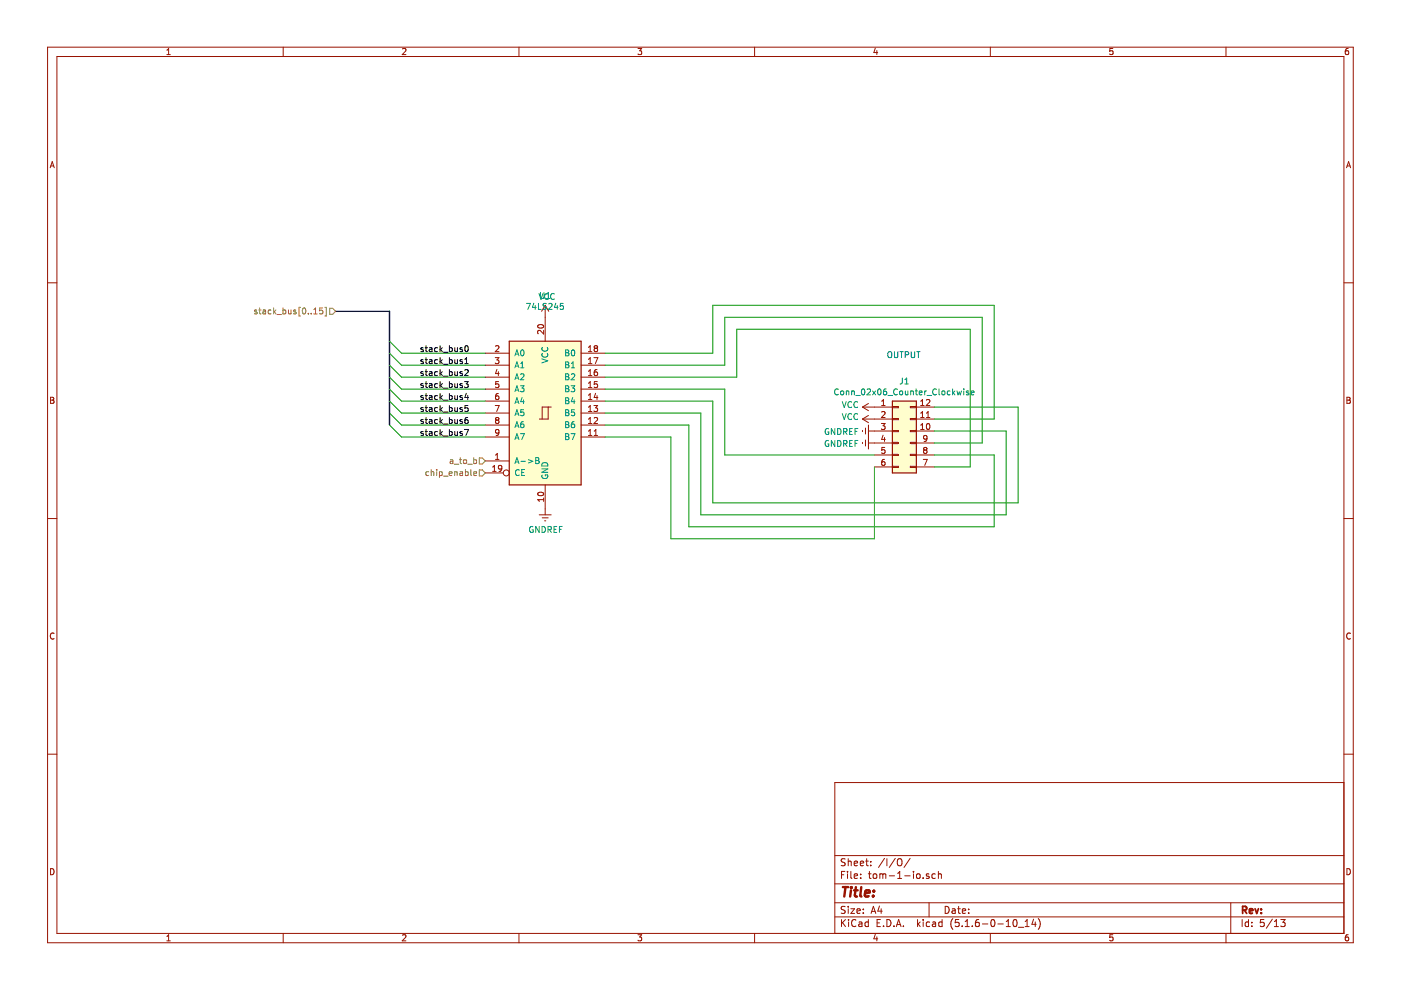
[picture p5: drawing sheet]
EESchema Schematic File Version 4
EELAYER 30 0
EELAYER END
$Descr A4 11693 8268
encoding utf-8
Sheet 5 13
Title ""
Date ""
Rev ""
Comp ""
Comment1 ""
Comment2 ""
Comment3 ""
Comment4 ""
$EndDescr
$Comp
L Connector_Generic:Conn_02x06_Counter_Clockwise J?
U 1 1
P 7500 3600
AR Path="/5ECB4977" Ref="J?"  Part="1" 
AR Path="/5ECB2A45/5ECB4977" Ref="J1"  Part="1" 
F 0 "J1" H 7550 4017 50  0000 C CNN
F 1 "Conn_02x06_Counter_Clockwise" H 7550 3926 50  0000 C CNN
F 2 "Connector_PinSocket_2.54mm:PinSocket_2x06_P2.54mm_Vertical" H 7500 3600 50  0001 C CNN
F 3 "~" H 7500 3600 50  0001 C CNN
	1    7500 3600
	1    0    0    -1  
$EndComp
Text Notes 7400 3000 0    50   ~ 0
OUTPUT
$Comp
L power:GNDREF #PWR0148
U 1 1
P 7300 3600
F 0 "#PWR0148" H 7300 3350 50  0001 C CNN
F 1 "GNDREF" V 7305 3472 50  0000 R CNN
F 2 "" H 7300 3600 50  0001 C CNN
F 3 "" H 7300 3600 50  0001 C CNN
	1    7300 3600
	0    1    1    0   
$EndComp
$Comp
L power:GNDREF #PWR0149
U 1 1
P 7300 3700
F 0 "#PWR0149" H 7300 3450 50  0001 C CNN
F 1 "GNDREF" V 7305 3572 50  0000 R CNN
F 2 "" H 7300 3700 50  0001 C CNN
F 3 "" H 7300 3700 50  0001 C CNN
	1    7300 3700
	0    1    1    0   
$EndComp
$Comp
L power:VCC #PWR0154
U 1 1
P 7300 3400
F 0 "#PWR0154" H 7300 3250 50  0001 C CNN
F 1 "VCC" V 7315 3527 50  0000 L CNN
F 2 "" H 7300 3400 50  0001 C CNN
F 3 "" H 7300 3400 50  0001 C CNN
	1    7300 3400
	0    -1   -1   0   
$EndComp
$Comp
L power:VCC #PWR0155
U 1 1
P 7300 3500
F 0 "#PWR0155" H 7300 3350 50  0001 C CNN
F 1 "VCC" V 7315 3627 50  0000 L CNN
F 2 "" H 7300 3500 50  0001 C CNN
F 3 "" H 7300 3500 50  0001 C CNN
	1    7300 3500
	0    -1   -1   0   
$EndComp
Wire Wire Line
	7800 3400 8500 3400
Wire Wire Line
	8500 3400 8500 4200
Wire Wire Line
	5950 4200 5950 3350
Wire Wire Line
	5950 3350 5050 3350
Wire Wire Line
	5050 2950 5950 2950
Wire Wire Line
	5950 2950 5950 2550
Wire Wire Line
	5950 2550 8300 2550
Wire Wire Line
	8300 2550 8300 3500
Wire Wire Line
	8300 3500 7800 3500
Wire Wire Line
	7800 3600 8400 3600
Wire Wire Line
	8400 3600 8400 4300
Wire Wire Line
	8400 4300 5850 4300
Wire Wire Line
	5850 4300 5850 3450
Wire Wire Line
	5850 3450 5050 3450
Wire Wire Line
	5050 3550 5750 3550
Wire Wire Line
	5750 3550 5750 4400
Wire Wire Line
	5750 4400 8300 4400
Wire Wire Line
	8300 4400 8300 3800
Wire Wire Line
	8300 3800 7800 3800
Wire Wire Line
	7300 3900 7300 4500
Wire Wire Line
	7300 4500 5600 4500
Wire Wire Line
	5600 4500 5600 3650
Wire Wire Line
	5600 3650 5050 3650
Wire Wire Line
	7800 3700 8200 3700
Wire Wire Line
	8200 3700 8200 2650
Wire Wire Line
	8200 2650 6050 2650
Wire Wire Line
	6050 2650 6050 3050
Wire Wire Line
	6050 3050 5050 3050
Wire Wire Line
	5050 3150 6150 3150
Wire Wire Line
	6150 3150 6150 2750
Wire Wire Line
	6150 2750 8100 2750
Wire Wire Line
	8100 2750 8100 3900
Wire Wire Line
	8100 3900 7800 3900
Wire Wire Line
	7300 3800 6050 3800
Wire Wire Line
	6050 3800 6050 3250
Wire Wire Line
	6050 3250 5050 3250
Wire Wire Line
	8500 4200 5950 4200
$Comp
L 74xx:74LS245 U1
U 1 1
P 4550 3450
F 0 "U1" H 4550 4431 50  0000 C CNN
F 1 "74LS245" H 4550 4340 50  0000 C CNN
F 2 "Package_DIP:DIP-20_W7.62mm" H 4550 3450 50  0001 C CNN
F 3 "http://www.ti.com/lit/gpn/sn74LS245" H 4550 3450 50  0001 C CNN
	1    4550 3450
	1    0    0    -1  
$EndComp
$Comp
L power:GNDREF #PWR0150
U 1 1
P 4550 4250
F 0 "#PWR0150" H 4550 4000 50  0001 C CNN
F 1 "GNDREF" H 4555 4077 50  0000 C CNN
F 2 "" H 4550 4250 50  0001 C CNN
F 3 "" H 4550 4250 50  0001 C CNN
	1    4550 4250
	1    0    0    -1  
$EndComp
$Comp
L power:VCC #PWR0151
U 1 1
P 4550 2650
F 0 "#PWR0151" H 4550 2500 50  0001 C CNN
F 1 "VCC" H 4565 2823 50  0000 C CNN
F 2 "" H 4550 2650 50  0001 C CNN
F 3 "" H 4550 2650 50  0001 C CNN
	1    4550 2650
	1    0    0    -1  
$EndComp
Wire Bus Line
	3250 2600 2800 2600
Wire Wire Line
	4050 2950 3350 2950
Wire Wire Line
	4050 3050 3350 3050
Wire Wire Line
	4050 3150 3350 3150
Wire Wire Line
	4050 3250 3350 3250
Wire Wire Line
	4050 3350 3350 3350
Wire Wire Line
	4050 3450 3350 3450
Wire Wire Line
	4050 3550 3350 3550
Wire Wire Line
	4050 3650 3350 3650
Entry Wire Line
	3250 2850 3350 2950
Entry Wire Line
	3250 2950 3350 3050
Entry Wire Line
	3250 3050 3350 3150
Entry Wire Line
	3250 3150 3350 3250
Entry Wire Line
	3250 3250 3350 3350
Entry Wire Line
	3250 3350 3350 3450
Entry Wire Line
	3250 3450 3350 3550
Entry Wire Line
	3250 3550 3350 3650
Text Label 3500 2950 0    50   ~ 0
stack_bus0
Text Label 3500 3050 0    50   ~ 0
stack_bus1
Text Label 3500 3150 0    50   ~ 0
stack_bus2
Text Label 3500 3250 0    50   ~ 0
stack_bus3
Text Label 3500 3350 0    50   ~ 0
stack_bus4
Text Label 3500 3450 0    50   ~ 0
stack_bus5
Text Label 3500 3550 0    50   ~ 0
stack_bus6
Text Label 3500 3650 0    50   ~ 0
stack_bus7
Text HLabel 2800 2600 0    50   Input ~ 0
stack_bus[0..15]
Wire Bus Line
	3250 2600 3250 3550
$EndSCHEMATC
